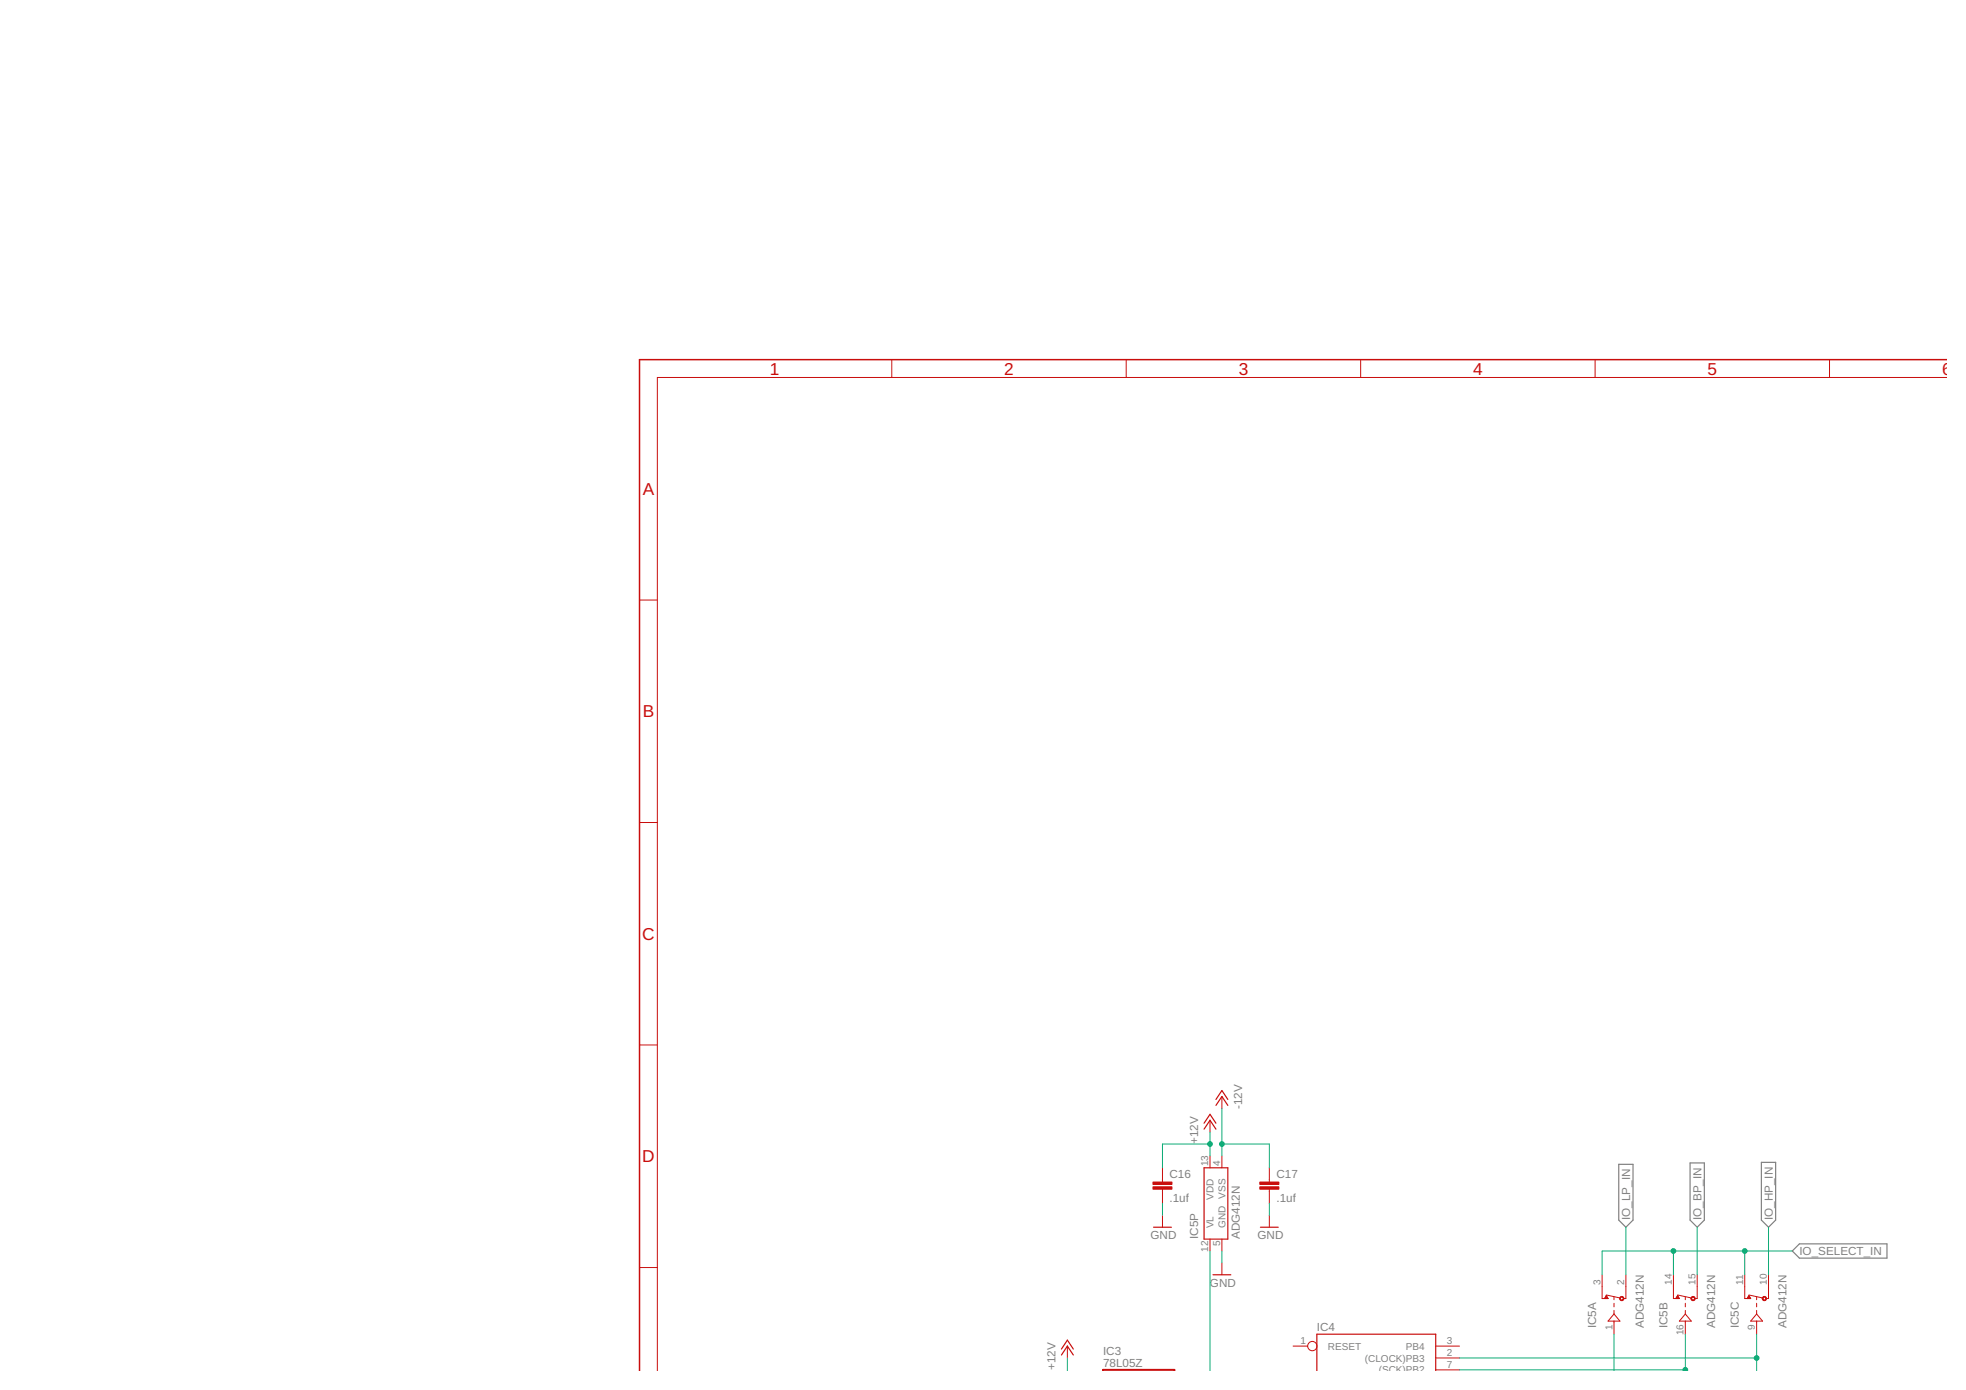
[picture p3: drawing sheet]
<svg xmlns="http://www.w3.org/2000/svg" width="420mm" height="297mm" viewBox="0 0 420 297" stroke-linecap="round" stroke-linejoin="round" font-family="sans-serif">
<path d="M345.9 248.8h3.1v11.9l-1.5 1.6-1.6-1.6zM361.2 248.5h3v12.2l-1.5 1.6-1.5-1.6zM376.4 248.4h3.1v12.3l-1.5 1.6-1.6-1.6zM384.6 265.8h18.7v3.1h-18.7l-1.6-1.6z" fill="none" stroke="#808080" stroke-width=".25"/>
<path d="M259.9 236.2l1.2-1.9 1.3 1.9M259.9 234.9l1.2-1.9 1.3 1.9M257.3 241.3l1.3-1.9 1.3 1.9M257.3 240l1.3-1.9 1.3 1.9M257.3 249.6h5.1v15.2h-5.1zM246.5 262.3h3.8M259.2 272.4h3.8M269.4 262.3h3.8M226.8 289.6l1.3-1.9 1.3 1.9M226.8 288.3l1.3-1.9 1.3 1.9M281.4 292.9v-7.8h25.4v7.8" fill="none" stroke="#c90d0c" stroke-width=".25"/>
<g fill="none" stroke="#c90d0c" stroke-width=".21">
<path d="M190.6 76.9v3.8M240.7 76.9v3.8M290.8 76.9v3.8M340.9 76.9v3.8M391 76.9v3.8M416 80.7h-275.5v212.2M136.7 128.2h3.8M136.7 175.8h3.8M136.7 223.3h3.8M258.6 239.4v2.5M261.1 234.3v2.6M248.4 249.6v3"/>
<path d="M248.4 254.1v3.1M248.4 259.7v2.6M258.6 247v2.6M261.1 247v2.6M271.3 249.6v3M271.3 254.1v3.1M271.3 259.7v2.6M136.7 270.9h3.8M258.6 264.8v2.5M261.1 264.8v2.5M261.1 269.9v2.5M342.4 272.4v5.1h1.3l-.4-.6"/>
<path d="M342.9 277.5h.8M343 277.4h.6M343.1 277.2h.4M343.1 277.1h.3M343.2 277h.2M343.3 276.7l2.9 .7M343.3 276.9l-.4 .6M343.3 276.9h.1M344.9 277.1v.6M344.9 278.5v.8M347.5 272.4v5.1h-.5M357.6 272.4v5.1h1.3l-.4-.6"/>
<path d="M358.2 277.5h.7M358.2 277.4h.6M358.3 277.2h.5M358.4 277.1h.3M358.4 277h.2M358.5 276.7l2.9 .7M358.5 276.9l-.4 .6M358.5 276.9h.1M360.2 277.1v.6M360.2 278.5v.8M362.7 272.4v5.1h-.5M372.9 272.4v5.1h1.2l-.3-.6"/>
<path d="M373.4 277.5h.7M373.5 277.4h.6M373.5 277.2h.5M373.6 277.1h.3M373.7 277h.1M373.8 276.7l2.9 .7M373.8 276.9l-.4 .6M373.8 276.9h.1M375.4 277.1v.6M375.4 278.5v.8M378 272.4v5.1h-.6M228.1 287.7v2.5"/>
<path d="M276.4 287.7h3.1M306.8 287.7h5.1M306.8 290.2h5.1M306.8 292.7h5.1M344.9 280v.8M344.9 282.3v2.8M344.9 280.8l1.3 1.5h-2.5zM360.2 280.8l1.2 1.5h-2.5zM360.2 280v.8M360.2 282.3v2.8M375.4 280.8l1.3 1.5h-2.6zM375.4 280v.8"/>
<path d="M375.4 282.3v2.8"/>
<circle cx="280.5" cy="287.7" r=".99"/>
</g>
<path d="M416 76.9h-279.3v216" fill="none" stroke="#c90d0c" stroke-width=".32"/>
<path d="M235.7 292.9v-.2h15.3v.2" fill="none" stroke="#c90d0c" stroke-width=".42"/>
<g fill="#c90d0c" stroke="#c90d0c" stroke-width=".21">
<path d="M246.4 253.6h4.1v.5h-4.1z"/>
<path d="M246.4 252.6h4.1v.5h-4.1z"/>
<path d="M269.2 253.6h4.1v.5h-4.1z"/>
<path d="M269.2 252.6h4.1v.5h-4.1z"/>
</g>
<g fill="#c90d0c" stroke="#c90d0c" stroke-width=".21">
<path d="M346.3 277.1a.46 .46 0 0 1 .7 .2 .46 .46 0 0 1-.3 .6 .46 .46 0 0 1-.6-.4h.2a.3 .3 0 0 1 .4-.3 .3 .3 0 0 1 .1 .5 .3 .3 0 0 1-.5-.1l-.2-.1z" fill-rule="evenodd"/>
<path d="M361.5 277.1a.46 .46 0 0 1 .8 .2 .46 .46 0 0 1-.4 .6 .46 .46 0 0 1-.5-.4h.1a.3 .3 0 0 1 .5-.3 .3 .3 0 0 1 0 .5 .3 .3 0 0 1-.5-.1l-.1-.1z" fill-rule="evenodd"/>
<path d="M376.8 277.1a.47 .47 0 0 1 .7 .2 .47 .47 0 0 1-.4 .7 .47 .47 0 0 1-.5-.5h.2a.3 .3 0 0 1 .4-.3 .3 .3 0 0 1 .1 .5 .3 .3 0 0 1-.5-.1l-.2-.1z" fill-rule="evenodd"/>
</g>
<g fill="none" stroke="#0dab76" stroke-width=".21">
<path d="M261.1 236.9v10.1M248.4 257.2v2.5M258.6 244.5h-10.2v5.1M258.6 241.9v5.1M261.1 244.5h10.2v5.1M271.3 257.2v2.5M258.6 267.3v25.6M261.1 267.3v2.6M347.5 262.3v10.1M357.6 267.3v5.1M362.7 262.3v10.1M372.9 267.3v5.1"/>
<path d="M378 262.3v10.1M383 267.3h-40.6v5.1M228.1 290.2v2.7M311.9 292.7h48.3M311.9 290.2h63.5M344.9 285.1v7.8M360.2 285.1v7.8M375.4 285.1v7.8"/>
</g>
<g fill="#0dab76" stroke="#0dab76" stroke-width=".21">
<path d="M359.9 292.3a.48 .48 0 0 1 .6 0 .48 .48 0 0 1 .1 .6h-.9v-.4z" fill-rule="evenodd"/>
<circle cx="261.1" cy="244.5" r=".51"/>
<circle cx="258.6" cy="244.5" r=".51"/>
<circle cx="357.6" cy="267.3" r=".51"/>
<circle cx="372.9" cy="267.3" r=".51"/>
<circle cx="375.4" cy="290.2" r=".51"/>
</g>
<g font-size="3.7" fill="#c90d0c">
<text x="164.5" y="80.1">1</text>
<text x="214.6" y="80.1">2</text>
<text x="264.7" y="80.1">3</text>
<text x="314.8" y="80.1">4</text>
<text x="364.9" y="80.1">5</text>
<text x="415" y="80.1">6</text>
<text x="137.4" y="105.7">A</text>
<text x="137.4" y="153.3">B</text>
<text x="137.2" y="200.8">C</text>
<text x="137.2" y="248.4">D</text>
</g>
<g font-size="2.5" fill="#808080">
<text x="265.4" y="237.1" transform="rotate(-90 265.4 237.1)">-12V</text>
<text x="256" y="244.5" transform="rotate(-90 256 244.5)">+12V</text>
<text x="249.9" y="251.7">C16</text>
<text x="272.8" y="251.7">C17</text>
<text x="249.9" y="256.8">.1uf</text>
<text x="272.8" y="256.8">.1uf</text>
<text x="348.4" y="260.7" transform="rotate(-90 348.4 260.7)">IO_LP_IN</text>
<text x="363.6" y="260.7" transform="rotate(-90 363.6 260.7)">IO_BP_IN</text>
<text x="378.8" y="260.7" transform="rotate(-90 378.8 260.7)">IO_HP_IN</text>
<text x="245.9" y="264.8">GND</text>
<text x="256" y="264.8" transform="rotate(-90 256 264.8)">IC5P</text>
<text x="264.9" y="264.8" transform="rotate(-90 264.9 264.8)">ADG412N</text>
<text x="268.7" y="264.8">GND</text>
<text x="384.6" y="268.2">IO_SELECT_IN</text>
<text x="258.6" y="275">GND</text>
<text x="281.4" y="284.4">IC4</text>
<text x="341.1" y="283.8" transform="rotate(-90 341.1 283.8)">IC5A</text>
<text x="351.3" y="283.8" transform="rotate(-90 351.3 283.8)">ADG412N</text>
<text x="356.4" y="283.8" transform="rotate(-90 356.4 283.8)">IC5B</text>
<text x="366.5" y="283.8" transform="rotate(-90 366.5 283.8)">ADG412N</text>
<text x="371.6" y="283.8" transform="rotate(-90 371.6 283.8)">IC5C</text>
<text x="381.8" y="283.8" transform="rotate(-90 381.8 283.8)">ADG412N</text>
<text x="225.6" y="292.7" transform="rotate(-90 225.6 292.7)">+12V</text>
<text x="235.7" y="292.1">78L05Z</text>
<text x="235.7" y="289.6">IC3</text>
</g>
<g font-size="2.1" fill="#808080">
<text x="258.2" y="249.2" transform="rotate(-90 258.2 249.2)">13</text>
<text x="260.8" y="249.2" transform="rotate(-90 260.8 249.2)">4</text>
<text x="259.3" y="256.4" transform="rotate(-90 259.3 256.4)">VDD</text>
<text x="261.9" y="256.2" transform="rotate(-90 261.9 256.2)">VSS</text>
<text x="259.3" y="262.5" transform="rotate(-90 259.3 262.5)">VL</text>
<text x="261.9" y="262.5" transform="rotate(-90 261.9 262.5)">GND</text>
<text x="258.2" y="267.5" transform="rotate(-90 258.2 267.5)">12</text>
<text x="260.8" y="266.3" transform="rotate(-90 260.8 266.3)">5</text>
<text x="342" y="274.6" transform="rotate(-90 342 274.6)">3</text>
<text x="347.1" y="274.6" transform="rotate(-90 347.1 274.6)">2</text>
<text x="357.3" y="274.6" transform="rotate(-90 357.3 274.6)">14</text>
<text x="362.4" y="274.6" transform="rotate(-90 362.4 274.6)">15</text>
<text x="372.5" y="274.6" transform="rotate(-90 372.5 274.6)">11</text>
<text x="377.6" y="274.6" transform="rotate(-90 377.6 274.6)">10</text>
<text x="277.9" y="287.3">1</text>
<text x="309.2" y="287.3">3</text>
<text x="344.6" y="284.1" transform="rotate(-90 344.6 284.1)">1</text>
<text x="359.8" y="285.3" transform="rotate(-90 359.8 285.3)">16</text>
<text x="375.1" y="284.1" transform="rotate(-90 375.1 284.1)">9</text>
<text x="283.8" y="288.4">RESET</text>
<text x="291.7" y="291">(CLOCK)PB3</text>
<text x="294.6" y="293.5">(SCK)PB2</text>
<text x="300.5" y="288.4">PB4</text>
<text x="309.2" y="289.8">2</text>
<text x="309.2" y="292.4">7</text>
</g>
</svg>
